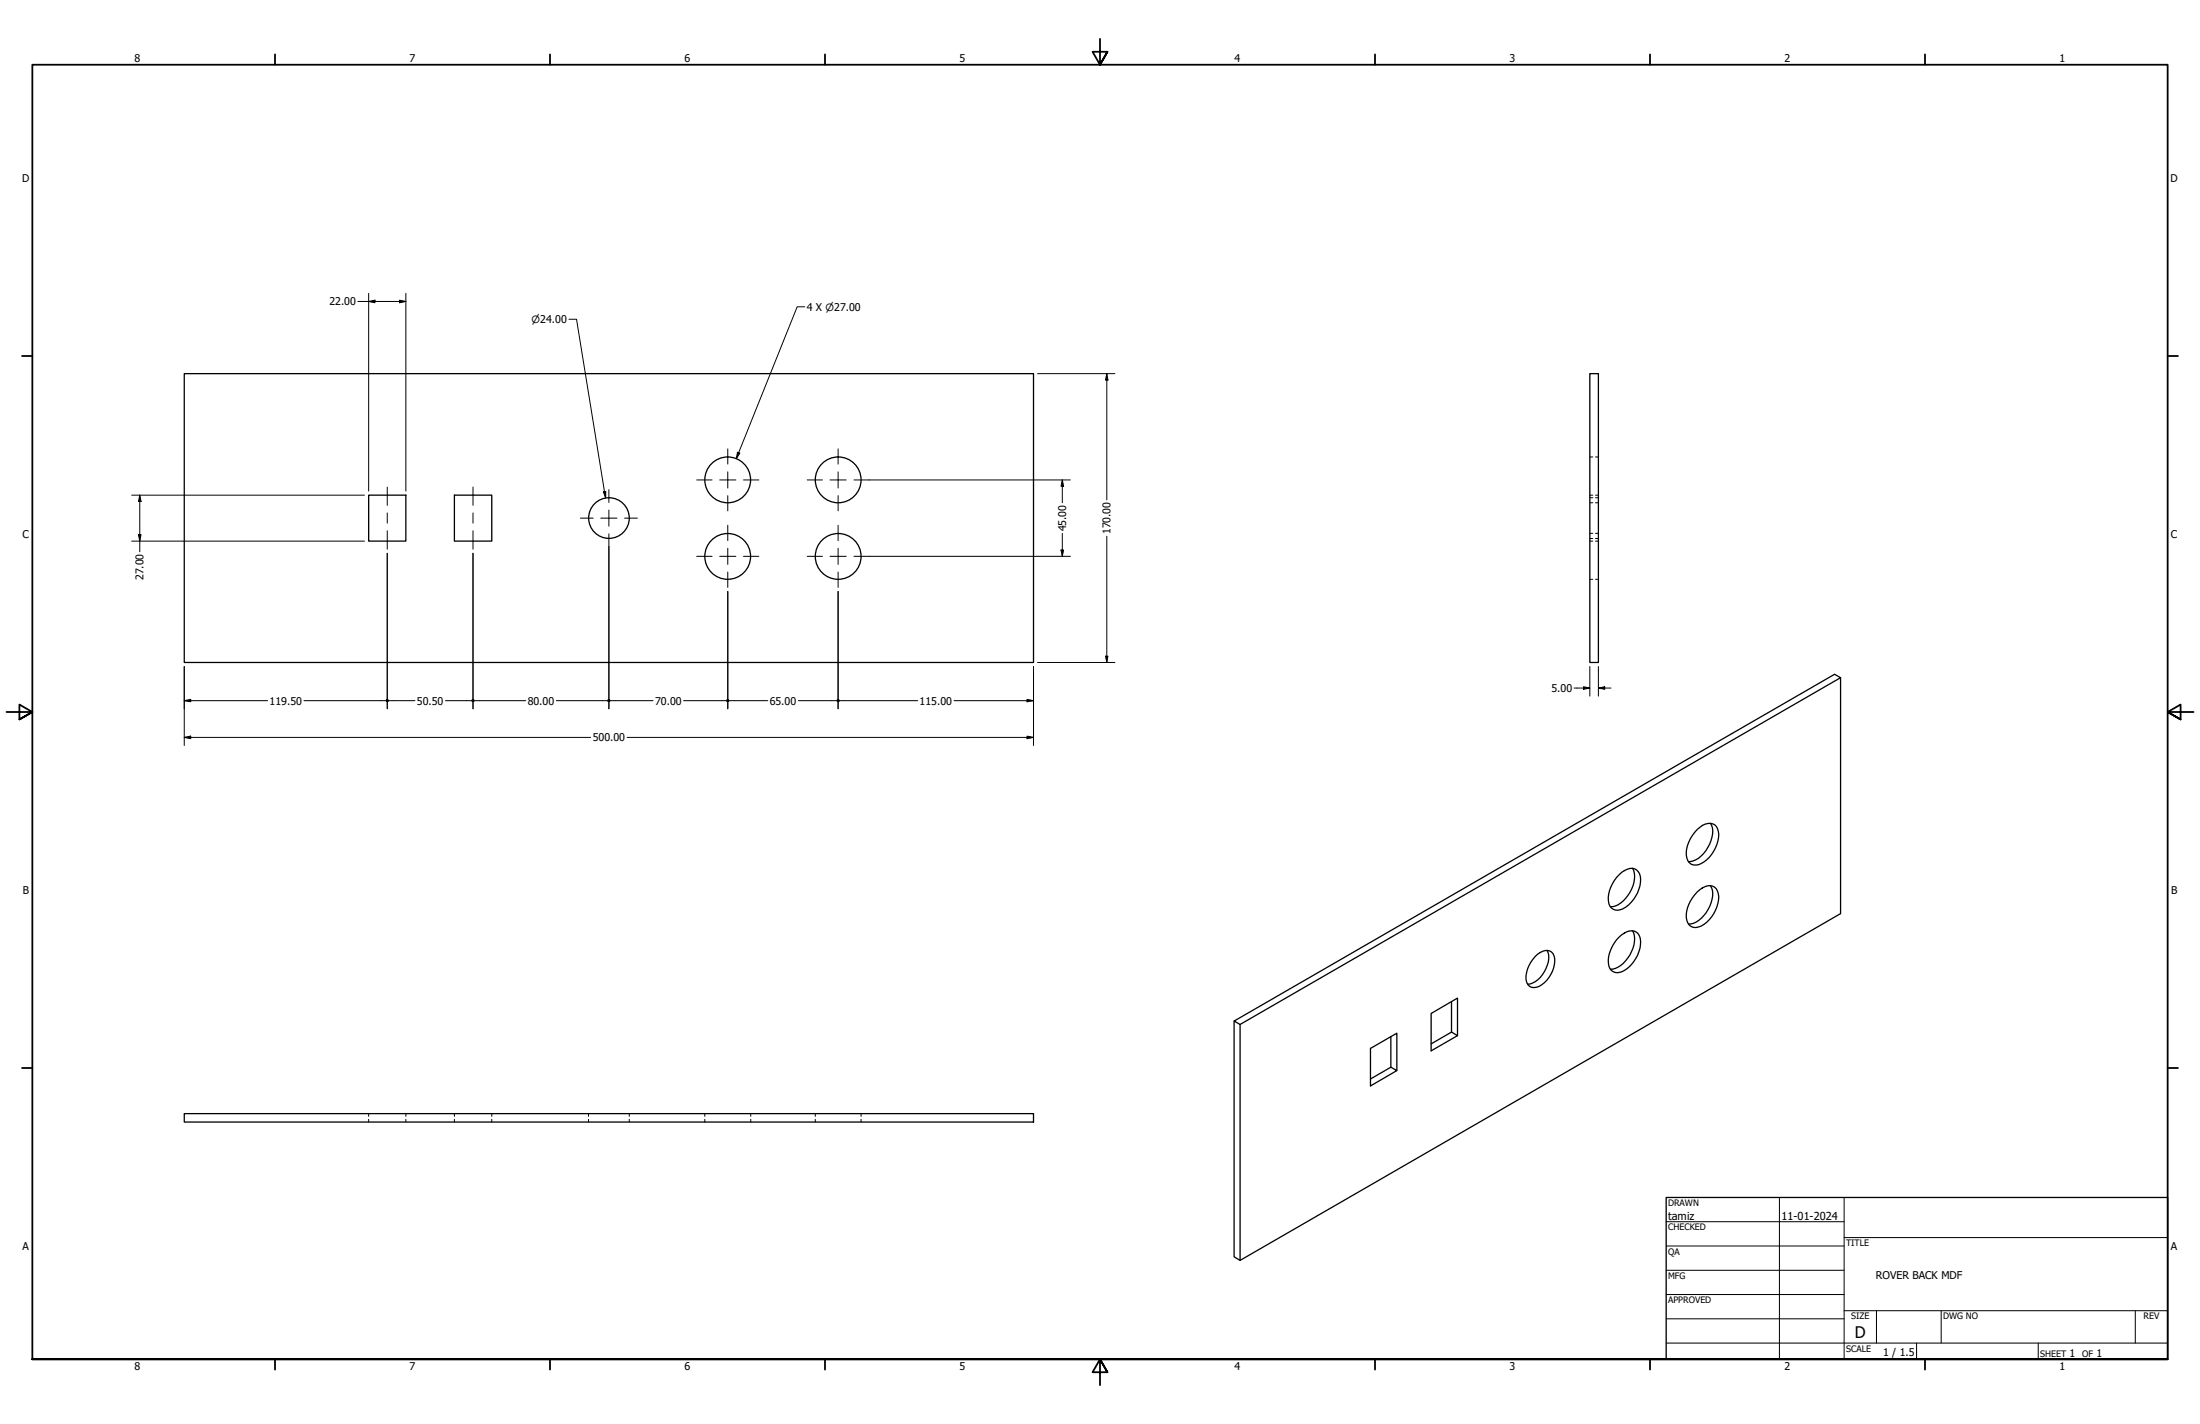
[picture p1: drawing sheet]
<svg xmlns="http://www.w3.org/2000/svg" width="864mm" height="559mm" viewBox="0 0 864 559" stroke-linecap="round" stroke-linejoin="round" font-family="sans-serif">
<!-- layer: Visible (ANSI) -->
<g fill="none" stroke="#000" stroke-width=".51">
<path d="M72.3 146.6h333.4v113.4h-333.4zM624.1 146.6h3.3v113.4h-3.3zM144.7 194.3h14.6v18h-14.6zM178.4 194.3h14.6v18h-14.6zM722.5 265.9v92.6l-235.7 136.1-2.4-1.4v-92.5M666.2 325.6a5.8 5.8 0 0 1 6.9-1.9 6.7 6.7 0 0 1 .9 7.6 11.6 11.6 0 0 1-8.3 8.2 3.9 3.9 0 0 1-3.8-4.9 14.5 14.5 0 0 1 4.3-9zM671.4 323.1a9.3 9.3 0 0 1-1 9.4 9.4 9.4 0 0 1-7.6 5.6M635.6 343.3a6.4 6.4 0 0 1 6.1-2.4 4.6 4.6 0 0 1 2.3 5.4 13.3 13.3 0 0 1-7.9 10.7 3.5 3.5 0 0 1-4.7-3.4 13.5 13.5 0 0 1 4.2-10.3zM640.8 340.7a11 11 0 0 1-2.7 11.9 7.4 7.4 0 0 1-6 3.2M666.2 350.1a6.4 6.4 0 0 1 6.1-2.4 5.2 5.2 0 0 1 2.1 6.7 13 13 0 0 1-7.7 9.4 3.5 3.5 0 0 1-4.7-3.4 13.5 13.5 0 0 1 4.2-10.3zM671.4 347.6a9.3 9.3 0 0 1-1 9.4 9.5 9.5 0 0 1-7.6 5.6M602.7 375.3a5.1 5.1 0 0 1 6.4-1.7 7.7 7.7 0 0 1-.3 8.8 8.2 8.2 0 0 1-7.5 5.1 4 4 0 0 1-2.2-4.8 13.8 13.8 0 0 1 3.6-7.4z"/>
<path d="M607.3 372.9a9.4 9.4 0 0 1-1.8 9.5 7.9 7.9 0 0 1-5.8 3.8M635.6 367.7a5.8 5.8 0 0 1 6.8-1.9 6 6 0 0 1 1.4 6.3 13.4 13.4 0 0 1-7.7 9.4 3.5 3.5 0 0 1-4.7-3.5 13.8 13.8 0 0 1 4.2-10.3zM640.8 365.3a11 11 0 0 1-2.7 11.8 7.9 7.9 0 0 1-6 3.2M569.8 393.1v11.9l2.3 1.4-10.3 6v-14.7l10.3-6v14.7M486.8 402l235.7-136.1-2.3-1.3-235.8 136.1 2.4 1.3v92.6M546 406.8v12l2.3 1.3-10.3 6v-14.7l10.3-6v14.7M546 418.8l-8 4.6M569.8 405l-8 4.6M72.3 437h333.4v3.3h-333.4z"/>
<circle cx="285.7" cy="188.3" r="9"/>
<circle cx="329" cy="188.3" r="9"/>
<circle cx="239" cy="203.3" r="8"/>
<circle cx="285.7" cy="218.3" r="9"/>
<circle cx="329" cy="218.3" r="9"/>
</g>
<!-- layer: Hidden (ANSI) -->
<g fill="none" stroke="#000" stroke-width=".39">
<path d="M624.1 179.3h1.1M626.3 179.3h1.1M624.1 194.3h1.1M624.1 197.3h1.1M624.1 195.3h1.1M626.3 194.3h1.1M626.3 197.3h1.1M626.3 195.3h1.1M624.1 212.3h1.1M624.1 209.3h1.1M624.1 211.3h1.1M626.3 212.3h1.1"/>
<path d="M626.3 209.3h1.1M626.3 211.3h1.1M624.1 227.3h1.1M626.3 227.3h1.1M144.7 437v1.1M144.7 439.2v1.1M159.3 437v1.1M159.3 439.2v1.1M178.4 437v1.1M178.4 439.2v1.1M193 437v1.1M193 439.2v1.1"/>
<path d="M231 437v1.1M231 439.2v1.1M247 437v1.1M247 439.2v1.1M276.7 437v1.1M276.7 439.2v1.1M294.7 437v1.1M294.7 439.2v1.1M320 437v1.1M320 439.2v1.1M338 437v1.1M338 439.2v1.1"/>
</g>
<!-- layer: Border (ANSI) -->
<g fill="none" stroke="#000" stroke-width=".7">
<path d="M431.8 15.2v10.2l-2.9-5.1h5.8l-2.9 5.1 2.9-5.1M107.9 21.3v4.1M215.9 21.3v4.1M323.8 21.3v4.1M539.8 21.3v4.1M647.7 21.3v4.1M755.6 21.3v4.1M8.6 139.7h4.1M850.9 139.7h4.1M2.5 279.4h10.2l-5.1-2.9v5.8l5.1-2.9-5.1 2.9M861.1 279.4h-10.2l5.1-2.9v5.8l-5.1-2.9 5.1 2.9M8.6 419.1h4.1"/>
<path d="M850.9 419.1h4.1M12.7 533.4v-508h838.2v508h-838.2h838.2M107.9 533.4v4.1M215.9 533.4v4.1M323.8 533.4v4.1M434.7 538.5l-2.9-5.1 2.9 5.1h-5.8l2.9-5.1v10.2M539.8 533.4v4.1M647.7 533.4v4.1M755.6 533.4v4.1"/>
</g>
<!-- layer: Title (ANSI) -->
<g fill="none" stroke="#000" stroke-width=".39">
<path d="M654 479.4h69.9M698.5 469.9v63.5M723.9 469.9v63.5M654 488.9h69.9M654 498.5h69.9M723.9 485.6h127M654 508h69.9M654 517.5h69.9M723.9 514.3h127M736.6 514.3v12.7M762 514.3v12.7M838.2 514.3v12.7"/>
<path d="M654 527h196.9M752.3 527v6.4M800.1 527v6.4"/>
</g>
<path d="M654 469.9h196.9v63.5h-196.9z" fill="none" stroke="#000" stroke-width=".51"/>
<!-- layer: Dimension (ANSI) -->
<g fill="none" stroke="#000" stroke-width=".39">
<path d="M140.5 118.3h18.8M144.7 118.3l2.5-.5v1zM144.7 115.1v77.6M156.8 117.8l2.5 .5-2.5 .5zM159.3 115.1v77.6M223.3 125.3h3l11.4 70.1M315.9 120.4h-3l-23.8 59.6M407.3 146.6h30.3M434.5 146.6l.4 2.6h-.9zM434.5 146.6v49.6M289.5 177.5l.9 .3-1.3 2.2zM51.7 194.3h91.4"/>
<path d="M54.9 194.3l.5 2.5h-1zM54.9 194.3v22.2M236.9 193l.9-.2-.1 2.6zM341.2 188.3h79M417 188.3l.5 2.5h-1zM417 188.3v9M51.7 212.3h91.4M54.4 209.8h1l-.5 2.5zM152 217.1v61M185.7 217.1v61M239 214.5v63.6M341.2 218.3h79"/>
<path d="M416.5 215.8h1l-.5 2.5zM417 209.3v9M434.5 210.4v49.6M285.7 232.1v46M329 232.1v46M407.3 260h30.3M434 257.5h.9l-.4 2.5zM72.3 275l2.6-.6v1zM72.3 261.6v30.9M72.3 275h32.7M119.3 275h32.1M152.7 275h10.2"/>
<path d="M174.9 275h10.1M186.3 275h20.1M218.4 275h20M239.6 275h16.7M268.4 275h16.7M286.3 275h15.1M313.4 275h15M329.6 275h30.6M374.5 275h31.2M403.2 274.4l2.5 .6-2.5 .4zM405.7 261.6v30.9M617.9 270h6.2"/>
<path d="M621.6 269.5l2.5 .5-2.5 .5zM624.1 261.6v11.6M627.4 270l2.5-.5v1zM627.4 270h5M627.4 261.6v11.6M72.3 289.4l2.6-.5v1zM72.3 289.4h159.5M246.2 289.4h159.5M403.2 288.9l2.5 .5-2.5 .5z"/>
</g>
<g fill="#000">
<path d="M144.7 118.3l2.5-.5v1zM156.8 117.8l2.5 .5-2.5 .5zM434.5 146.6l.4 2.6h-.9zM289.5 177.5l.9 .3-1.3 2.2zM54.9 194.3l.5 2.5h-1zM236.9 193l.9-.2-.1 2.6zM417 188.3l.5 2.5h-1zM54.4 209.8h1l-.5 2.5zM416.5 215.8h1l-.5 2.5zM434 257.5h.9l-.4 2.5zM72.3 275l2.6-.6v1zM403.2 274.4l2.5 .6-2.5 .4z"/>
<path d="M621.6 269.5l2.5 .5-2.5 .5zM627.4 270l2.5-.5v1zM72.3 289.4l2.6-.5v1zM403.2 288.9l2.5 .5-2.5 .5z"/>
<path d="M328.5 274.5h.9v.9h-.9z" fill-rule="evenodd"/>
<circle cx="152" cy="274.9" r=".62"/>
<circle cx="152" cy="275" r=".63"/>
<circle cx="185.7" cy="274.9" r=".62"/>
<circle cx="185.7" cy="275" r=".63"/>
<circle cx="239" cy="274.9" r=".62"/>
<circle cx="239" cy="275" r=".63"/>
<circle cx="285.7" cy="274.9" r=".62"/>
<circle cx="285.7" cy="275" r=".63"/>
<circle cx="329" cy="275" r=".63"/>
</g>
<!-- layer: Center Mark (ANSI) -->
<g fill="none" stroke="#000" stroke-width=".39">
<path d="M285.7 176.1v6M329 176.1v6M239 192.2v5M273.5 188.3h6M282.5 188.3h6.4M285.7 185.2v6.3M285.7 194.5v6M291.8 188.3h6.1M316.9 188.3h5.9M325.8 188.3h6.4M329 185.2v6.3M329 194.5v6"/>
<path d="M335.2 188.3h6M227.8 203.3h5.1M235.8 203.3h6.4M239 200.2v6.3M239 209.5v5M245.2 203.3h5M273.5 218.3h6M282.5 218.3h6.4M285.7 206.1v6.1M285.7 215.1v6.4M291.8 218.3h6.1M316.9 218.3h5.9"/>
<path d="M325.8 218.3h6.4M329 206.1v6.1M329 215.1v6.4M335.2 218.3h6M285.7 224.5v6M329 224.5v6"/>
</g>
<!-- layer: Centerline (ANSI) -->
<path d="M152 191.1v7.2M185.7 191.1v7.2M152 201.3v4M152 208.3v7.2M185.7 201.3v4M185.7 208.3v7.2" fill="none" stroke="#000" stroke-width=".39"/>
<text font-size="6.3" x="728.1" y="524.9">D</text>
<g font-size="4.3">
<text x="654.8" y="478.6">tamiz</text>
<text x="699.3" y="478.6">11-01-2024</text>
</g>
<g font-size="4.2">
<text x="52.8" y="24.4">8</text>
<text x="160.8" y="24.4">7</text>
<text x="268.7" y="24.4">6</text>
<text x="376.7" y="24.4">5</text>
<text x="484.6" y="24.4">4</text>
<text x="592.6" y="24.4">3</text>
<text x="700.5" y="24.4">2</text>
<text x="808.5" y="24.4">1</text>
<text x="8.8" y="71.4">D</text>
<text x="852" y="71.4">D</text>
<text x="129.3" y="119.8">22.00</text>
<text x="316.7" y="121.9">4 X ⌀27.00</text>
<text x="418.5" y="208.5" transform="rotate(-90 418.5 208.5)">45.00</text>
<text x="435.9" y="209.7" transform="rotate(-90 435.9 209.7)">170.00</text>
<text x="8.9" y="211.1">C</text>
<text x="852.2" y="211.1">C</text>
<text x="56.4" y="227.7" transform="rotate(-90 56.4 227.7)">27.00</text>
<text x="609" y="271.5">5.00</text>
<text x="105.9" y="276.5">119.50</text>
<text x="163.6" y="276.5">50.50</text>
<text x="207.1" y="276.5">80.00</text>
<text x="257.2" y="276.5">70.00</text>
<text x="302.1" y="276.5">65.00</text>
<text x="361" y="276.5">115.00</text>
<text x="232.7" y="290.9">500.00</text>
<text x="9" y="350.8">B</text>
<text x="852.2" y="350.8">B</text>
<text x="8.9" y="490.5">A</text>
<text x="852.2" y="490.5">A</text>
<text x="736.4" y="502">ROVER BACK MDF</text>
<text x="739.2" y="532">1 / 1.5</text>
<text x="812.4" y="532.6">1</text>
<text x="823" y="532.6">1</text>
<text x="52.8" y="537.5">8</text>
<text x="160.8" y="537.5">7</text>
<text x="268.7" y="537.5">6</text>
<text x="376.7" y="537.5">5</text>
<text x="484.6" y="537.5">4</text>
<text x="592.6" y="537.5">3</text>
<text x="700.5" y="537.5">2</text>
<text x="808.5" y="537.5">1</text>
</g>
<text font-size="3.9" x="208.7" y="126.7">⌀24.00</text>
<g font-size="3.5">
<text x="654.8" y="473.2">DRAWN</text>
<text x="654.8" y="482.8">CHECKED</text>
<text x="724.7" y="488.9">TITLE</text>
<text x="654.8" y="492.3">QA</text>
<text x="654.8" y="501.8">MFG</text>
<text x="654.8" y="511.4">APPROVED</text>
<text x="726.7" y="517.7">SIZE</text>
<text x="762.8" y="517.7">DWG NO</text>
<text x="841.4" y="517.7">REV</text>
<text x="724.7" y="530.4">SCALE</text>
<text x="800.9" y="532.6">SHEET</text>
<text x="817.4" y="532.6">OF</text>
</g>
</svg>
